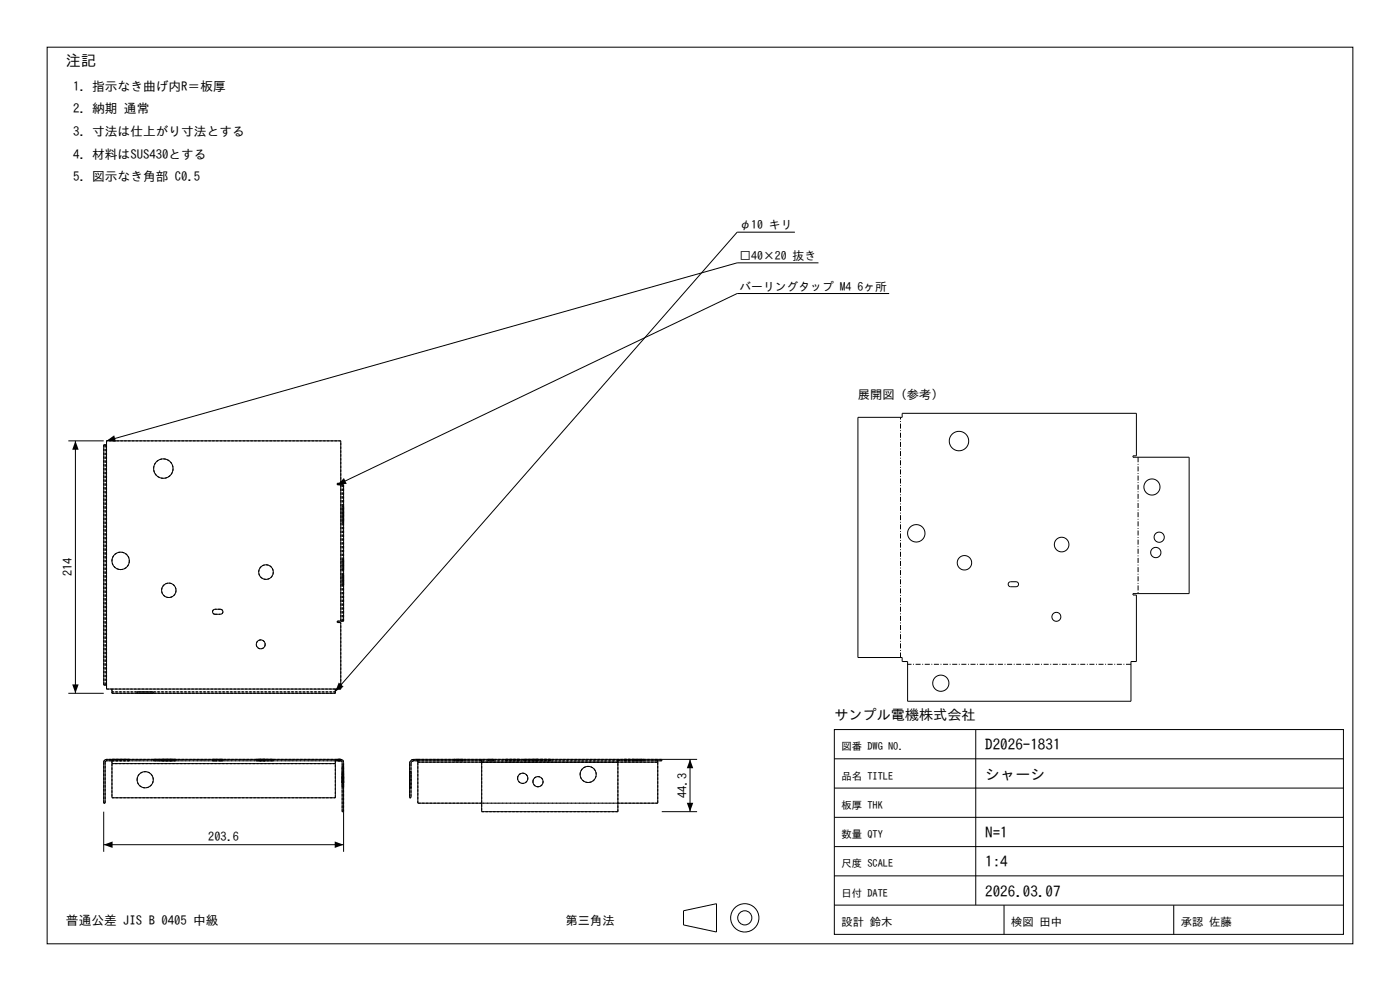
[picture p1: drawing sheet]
<svg xmlns="http://www.w3.org/2000/svg" width="420mm" height="297mm" viewBox="0 0 420 297" stroke-linecap="round" stroke-linejoin="round" font-family="sans-serif">
<g fill="none" stroke="#000" stroke-width=".3">
<path d="M14.1 14.1h391.8v268.8h-391.8zM238.5 69.6h-17.3l-120.6 137.6M245.5 78.8h-24.3l-189.2 53.3M266.8 88h-45.6l-120 57.3M20.5 132.1h10.6M22.6 132.1v75.7M32 133.3h-.9v72h.9M32 132.1h70.2v12.8h-1v.4M32 132.1v74.4h70.2v-19.9h-1v-.4h1M257.4 125.1h13.3v-1.2h70.2v12.7h-1v.4h16.8v40.9h-16.8v.4h1v20h-1.6v11.9h-67v-11.9h-1.6v-1.2h-13.3zM101.2 145.3h1M102.2 145.3h.9v40.9h-.9"/>
<path d="M102.2 145.3v40.9M103.1 151.8v4.8M103.1 172.3v3.1M103.1 167.7v3.1M302.7 174.6l.4-.2 1.7-.1a.75 .75 0 0 1 .8 .8 .75 .75 0 0 1-.8 .7l-2-.1-.3-.6zM64 182.8l.5-.2h1.6a.75 .75 0 0 1 .8 .7 .75 .75 0 0 1-.8 .8l-1.9-.1-.4-.7zM20.5 207.8h10.6M33.6 206.5v1.3h67v-1.3M250.3 218.6h152.7v61.4h-152.7zM292.7 218.6v52.7M32 227.6a.85 .85 0 0 0-.9 .8v12.3h.4v-12.3l.5-.4M32 228h1.6"/>
<path d="M32 227.6h70.2M32 227.6v.4M33.6 228.9h67M33.6 228.9v10.2h67v-10.2M38.8 227.6h-5.2v1.3M46.1 227.6h6.7M63.8 227.6h.7M66.1 227.6h.8M76.9 227.6h5.1M100.6 227.6v1.3M100.6 228h1.6M102.2 228l.5 .4v14.9h.4"/>
<path d="M102.2 227.6a.85 .85 0 0 1 .9 .8v26.9M102.2 227.6v.4M124.1 227.6a1.27 1.27 0 0 0-1.2 1.3v10.2h.4v-10.2a.85 .85 0 0 1 .8-.9M124.1 228h20.4M124.1 227.6h85M124.1 227.6v.4M125.3 228v.4M125.3 228.4v12.3h19.2M125.3 228.4h72M144.1 227.6v.4M144.5 227.6v15.7h40.9v-15.7M185.8 227.6v.4"/>
<path d="M197.3 228v.4M197.3 228.4v12.3h-11.9M198.5 227.6v.4h-13.1M207 227.6v15.7M250.3 236.2h152.7M250.3 227.4h152.7M31.1 243.3v12M31.1 253.2h72M198.5 243.3h10.6M250.3 253.7h152.7M250.3 245h152.7M205.1 273l9.8-2.2v8.5l-9.8-2.1z"/>
<path d="M250.3 271.3h152.7M250.3 262.5h152.7M301.2 271.3v8.7M352.1 271.3v8.7"/>
<circle cx="287.7" cy="132.2" r="2.92"/>
<circle cx="49" cy="140.4" r="2.92"/>
<circle cx="274.9" cy="159.8" r="2.61"/>
<circle cx="345.6" cy="146" r="2.42"/>
<circle cx="36.2" cy="168.1" r="2.61"/>
<circle cx="50.6" cy="176.9" r="2.17"/>
<circle cx="79.8" cy="171.5" r="2.19"/>
<circle cx="289.3" cy="168.7" r="2.17"/>
<circle cx="318.5" cy="163.2" r="2.19"/>
<circle cx="346.7" cy="165.6" r="1.54"/>
<circle cx="347.8" cy="161" r="1.53"/>
<circle cx="78.2" cy="193.1" r="1.34"/>
<circle cx="316.9" cy="184.9" r="1.34"/>
<circle cx="282.2" cy="204.8" r="2.43"/>
<circle cx="43.6" cy="233.7" r="2.43"/>
<circle cx="156.8" cy="233.3" r="1.54"/>
<circle cx="161.4" cy="234.3" r="1.53"/>
<circle cx="176.4" cy="232.1" r="2.42"/>
<circle cx="223.4" cy="275.1" r="4.2"/>
<circle cx="223.4" cy="275.1" r="2.12"/>
</g>
<g fill="none" stroke="#000" stroke-width=".3" stroke-dasharray=".7 .4" stroke-linecap="butt">
<path d="M31.1 133.3v72M31.5 133.3h-.4M31.5 133.3v72M32 132.1v1.2M32 133.3h-.5M102.2 132.1h-70.2M51.9 140.4a2.92 2.92 0 0 1-4.2 2.7 2.92 2.92 0 0 1-.5-5 2.92 2.92 0 0 1 4.7 1.7v.6M101.2 144.9h1M101.2 145.3v-.4M102.2 144.9v-12.8M102.2 145.3h-1M102.2 145.3h.5"/>
<path d="M102.7 145.3h.4M102.7 145.3v40.9M102.7 156.6v-4.8M102.7 151.8v4.8M102.7 156.6h.4M103.1 151.8v4.8M103.1 151.8h-.4M38.8 168.1a2.61 2.61 0 0 1-3.7 2.3 2.61 2.61 0 0 1-.5-4.4 2.61 2.61 0 0 1 4.1 1.5l.1 .6M52.8 176.9a2.17 2.17 0 0 1-3.1 2 2.17 2.17 0 0 1-.4-3.7 2.17 2.17 0 0 1 3.4 1.2l.1 .5M82 171.5a2.19 2.19 0 0 1-3.1 1.9 2.19 2.19 0 0 1-.5-3.6 2.19 2.19 0 0 1 3.5 1.1l.1 .6M102.7 175.4v-3.1M102.7 172.3v3.1"/>
<path d="M102.7 170.8v-3.1M102.7 167.7v3.1M102.7 175.4h.4M102.7 170.8h.4M103.1 172.3v3.1M103.1 167.7v3.1M103.1 172.3h-.4M103.1 167.7h-.4M64.5 184.1a.75 .75 0 0 1-.7-.8 .75 .75 0 0 1 .7-.7M64.5 184.1h1.6M66.1 182.6h-1.6M66.1 182.6a.75 .75 0 0 1 .8 .7 .75 .75 0 0 1-.8 .8"/>
<path d="M79.6 193.1a1.34 1.34 0 0 1-1.9 1.2 1.34 1.34 0 0 1-.4-2.2 1.34 1.34 0 0 1 2.2 .6l.1 .4M101.2 186.6v-.4M101.2 186.2h1M102.2 186.6h-1M102.2 186.2v-40.9M102.2 186.2h.5M102.7 186.2h.4M102.7 186.2v-40.9M103.1 186.2v-40.9M31.5 205.3v-72M31.5 205.3h-.4M32 205.3v-72"/>
<path d="M32 205.3v1.2M32 206.5h1.6M32 205.3h-.5M33.6 206.5v.9M33.6 207.4v.4M33.6 207.4h67M33.6 207.8h67M41.1 207.4h4.9M41.1 207.8h4.9M41.1 207.4v.4M46 207.4h-4.9M46 207.8h-4.9"/>
<path d="M46 207.8v-.4M100.6 206.5h-67M100.6 206.5h1.6M100.6 207.4h-67M100.6 206.5v.9M100.6 207.4v.4M102.2 206.5v-19.9M31.1 228.4a.85 .85 0 0 1 .9-.8M31.1 228.4v12.3M31.5 228.4v12.3M32 227.6v.4M32 228v-.4"/>
<path d="M32 228l-.5 .4M33.6 228h5.2M33.6 227.6h5.2M33.6 227.6v.4M33.6 228v.9M33.6 228.9v10.2M33.6 239.1h67M38.8 228h-5.2M38.8 228v-.4M41.1 233.7a2.43 2.43 0 0 1 3.5-2.2 2.43 2.43 0 0 1 .5 4.1 2.43 2.43 0 0 1-3.9-1.4l-.1-.5M46.1 228h5.8M46.1 227.6h5.8"/>
<path d="M46.1 227.6v.4M48.5 228h4.3M48.5 227.6h4.3M48.5 227.6v.4M51.9 228h-5.8M51.9 227.6h-3.4M51.9 228v-.4M52.8 228h-4.3M52.8 228v-.4M63.8 228h.7M63.8 227.6h.7M63.8 227.6v.4"/>
<path d="M64.5 228h-.7M64.5 228h1.6M64.5 227.6h1.6M66.1 228h-1.6M66.1 228h.8M66.1 227.6h.8M66.9 228h-.8M66.9 227.6v.4M76.9 228h2.7M76.9 227.6h2.7M76.9 227.6v.4M77.6 228h4.4"/>
<path d="M77.6 227.6h4.4M77.6 227.6v.4M79.6 228h-2.7M79.6 227.6h-2M79.6 228v-.4M82 228h-4.4M82 228v-.4M100.6 228h-67M100.6 227.6v.4M100.6 228.9h-67M100.6 228v.9M100.6 239.1v-10.2"/>
<path d="M101.2 228h1M101.2 228v-.4M101.2 227.6h1M102.2 228v-.4M102.2 228h-70.2M102.2 228h-1M102.2 227.6h-1M102.2 227.6h-70.2M102.2 228l.5 .4M102.7 232.1v-2.4M102.7 229.7v4.8M102.7 234.5v-2.4"/>
<path d="M102.7 233.3v-1.6M102.7 231.7v3.1M102.7 234.8v-1.5M102.7 234.3v-1.6M102.7 232.7v3.1M102.7 235.8v-1.5M103.1 228.4a.85 .85 0 0 0-.9-.8M103.1 232.1v-2.4M103.1 229.7v4.8M103.1 234.5v-2.4M103.1 233.3v-1.6M103.1 231.7v3.1"/>
<path d="M103.1 234.8v-1.5M103.1 234.3v-1.6M103.1 232.7v3.1M103.1 235.8v-1.5M103.1 229.7h-.4M103.1 234.5h-.4M103.1 231.7h-.4M103.1 234.8h-.4M103.1 232.7h-.4M103.1 235.8h-.4M122.9 228.9a1.27 1.27 0 0 1 1.2-1.3M122.9 228.9v10.2"/>
<path d="M122.9 233.7v-2.4M122.9 231.3v4.8M122.9 236.1v-2.4M122.9 236.1h.4M122.9 231.3h.4M123.3 228.9v10.2M123.3 239.1h-.4M123.3 233.7v-2.4M123.3 231.3v4.8M123.3 236.1v-2.4M124.1 227.6v.4M124.1 228v-.4"/>
<path d="M124.1 228a.85 .85 0 0 0-.8 .9M125.3 228h72M125.3 228h-1.2M125.3 227.6h72M125.3 227.6h-1.2M125.3 227.6v.4M125.3 228.4h72M125.3 228.4v-.8M136.2 228h2.7M136.2 227.6h2.7M136.2 227.6v.4M137.5 228h-1.3"/>
<path d="M137.5 227.6h-1.3M138.9 228h-1.4M138.9 227.6h-1.4M138.9 227.6v.4M144.1 228v-.4M144.5 228h40.9M144.5 228.4h40.9M144.5 228v-.4M144.5 228v.4M144.5 228.4v14.9M146.6 228h1.5M146.6 227.6h1.5"/>
<path d="M146.6 228v-.4M148.1 228h-1.5M148.1 227.6h-1.5M148.1 228v-.4M151.6 228h4.3M151.6 227.6h4.3M151.6 227.6v.4M153.7 228h-2.1M153.7 227.6h-2.1M155.3 233.3a1.54 1.54 0 0 1 2.1-1.5 1.54 1.54 0 0 1 .4 2.6 1.54 1.54 0 0 1-2.5-.7v-.4M155.9 228h-2.2M155.9 227.6h-2.2"/>
<path d="M155.9 227.6v.4M157 228h4.4M157 227.6h4.4M157 227.6v.4M159.2 228h-2.2M159.2 227.6h-2.2M159.9 234.3a1.53 1.53 0 0 1 2.1-1.4 1.53 1.53 0 0 1 .4 2.5 1.53 1.53 0 0 1-2.5-.7v-.4M159.9 228h5.3M159.9 227.6h5.3M159.9 227.6v.4M161.4 228h-2.2M161.4 227.6h-2.2"/>
<path d="M161.4 227.6v.4M162.6 228h-2.7M162.6 227.6h-2.7M165.2 228h-2.6M165.2 227.6h-2.6M165.2 227.6v.4M174 232.1a2.42 2.42 0 0 1 3.5-2.2 2.42 2.42 0 0 1 .5 4.1 2.42 2.42 0 0 1-3.9-1.3l-.1-.6M185.4 228v-.4M185.4 228v.4M185.4 228.4h-40.9M185.8 228v-.4M187.3 228h5.8"/>
<path d="M187.3 227.6h5.8M187.3 227.6v.4M190.2 228h-2.9M190.2 227.6h-2.9M193.1 228h-2.9M193.1 227.6h-2.9M193.1 227.6v.4M197.3 227.6v.4M197.3 228.4v-.8M197.3 228.4v12.3M198.5 228h-1.2M198.5 227.6h-1.2"/>
<path d="M198.5 228v-.4M31.5 240.7h-.4M102.7 243.3h.4M102.7 243.3v-14.9M103.1 243.3v-14.9M125.3 240.7v-12.3M144.5 243.3h40.9M185.4 243.3v-14.9M185.4 240.7h-40.9M197.3 240.7h-72"/>
</g>
<path d="M22.6 132.1l1 2.7h-1.9zM32 132.1l2.3-1.6 .5 1.8zM103.2 143.3l.8 1.7-2.8 .3zM21.7 205.1h1.9l-1 2.7zM101.6 204.5l1.5 1.3-2.5 1.4zM207 227.6l1 2.6h-2zM31.1 253.2l2.7-1v1.9zM100.4 252.2l2.7 1-2.7 .9zM206 240.6h2l-1 2.7z" fill="#000"/>
<path d="M341.4 137v40.9M270.2 197.1v-72M339.3 199.1h-67" fill="none" stroke="#000" stroke-width=".3" stroke-dasharray="1.5 .5 .2 .5" stroke-linecap="butt"/>
<g font-size="4.5">
<text x="19.8" y="19.8">注記</text>
<text x="295.6" y="224.9">D2026-1831</text>
<text x="295.6" y="233.6">シャーシ</text>
<text x="295.6" y="251.2">N=1</text>
<text x="295.6" y="259.9">1:4</text>
<text x="295.6" y="268.7">2026.03.07</text>
</g>
<text font-size="4.2" x="250.3" y="215.8">サンプル電機株式会社</text>
<g font-size="3.8">
<text x="21.9" y="27.2">1. 指示なき曲げ内R＝板厚</text>
<text x="21.9" y="33.9">2. 納期 通常</text>
<text x="21.9" y="40.7">3. 寸法は仕上がり寸法とする</text>
<text x="21.9" y="47.5">4. 材料はSUS430とする</text>
<text x="21.9" y="54.3">5. 図示なき角部 C0.5</text>
<text x="19.8" y="277.2">普通公差 JIS B 0405 中級</text>
</g>
<g font-size="3.7">
<text x="257.4" y="119.6">展開図（参考）</text>
<text x="21.6" y="172.7" transform="rotate(-90 21.6 172.7)">214</text>
<text x="206" y="239.1" transform="rotate(-90 206 239.1)">44.3</text>
<text x="62.5" y="252.2">203.6</text>
<text x="169.7" y="277.2">第三角法</text>
</g>
<g font-size="3.5">
<text x="221.9" y="68.7">φ10 キリ</text>
<text x="221.9" y="77.9">□40×20 抜き</text>
<text x="221.9" y="87.1">バーリングタップ M4 6ヶ所</text>
</g>
<g font-size="3.4">
<text x="252.4" y="277.5">設計 鈴木</text>
<text x="303.3" y="277.5">検図 田中</text>
<text x="354.2" y="277.5">承認 佐藤</text>
</g>
<g font-size="3.1">
<text x="252.4" y="224.9">図番 DWG NO.</text>
<text x="252.4" y="233.6">品名 TITLE</text>
<text x="252.4" y="242.4">板厚 THK</text>
<text x="252.4" y="251.2">数量 QTY</text>
<text x="252.4" y="259.9">尺度 SCALE</text>
<text x="252.4" y="268.7">日付 DATE</text>
</g>
</svg>
